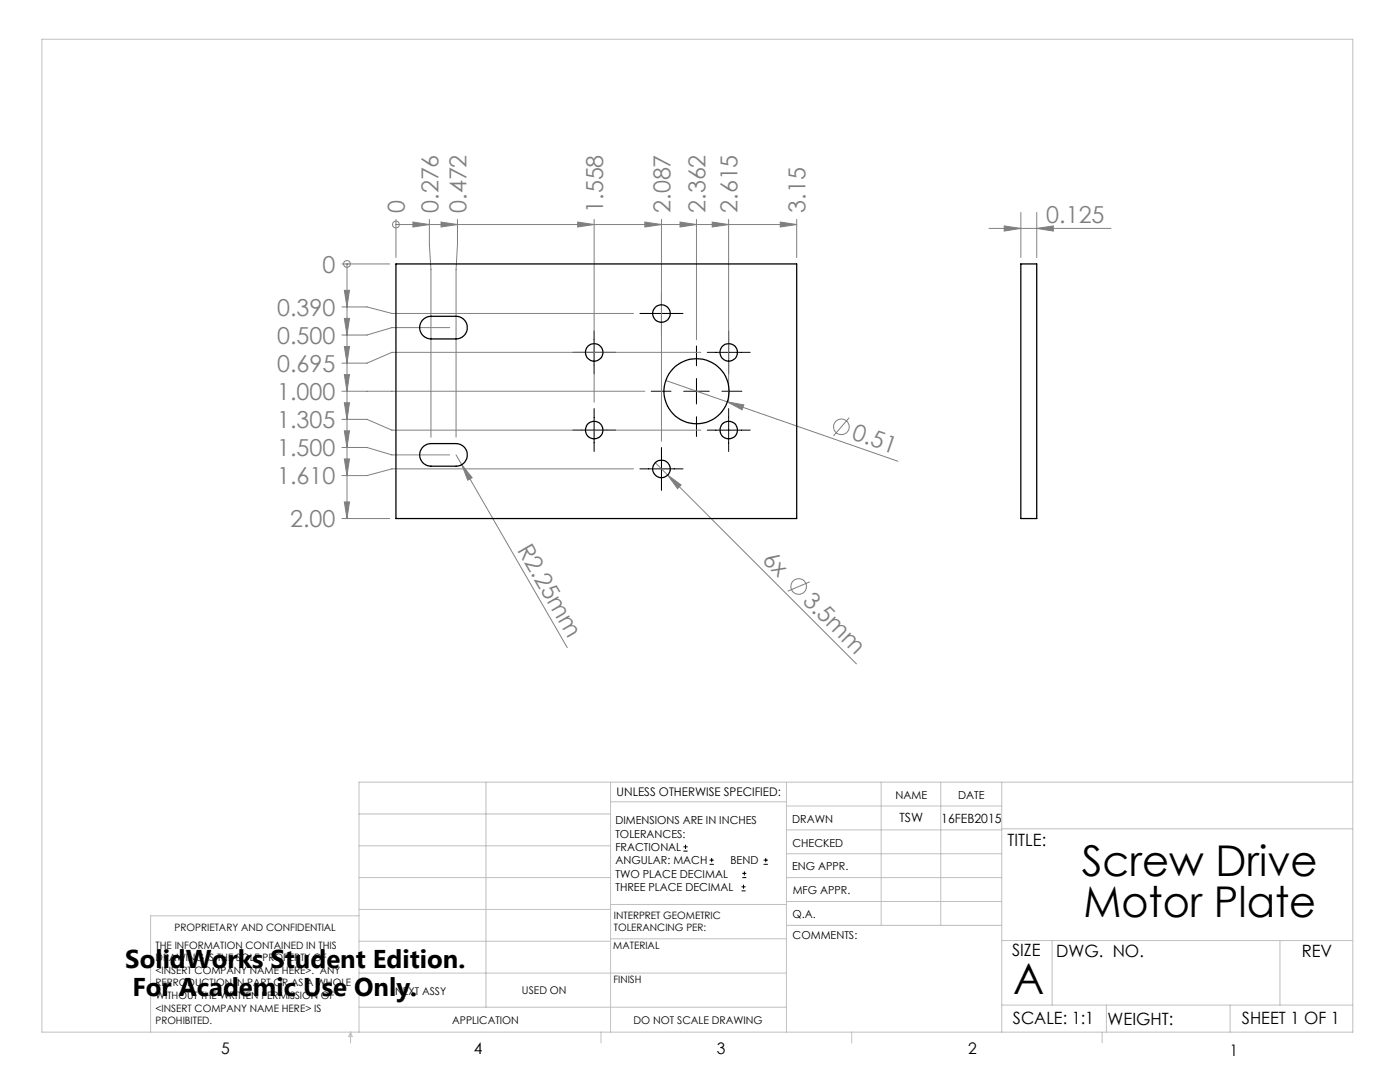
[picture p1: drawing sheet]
<svg xmlns="http://www.w3.org/2000/svg" width="279mm" height="216mm" viewBox="0 0 279 216" stroke-linecap="round" stroke-linejoin="round" font-family="sans-serif">
<g fill="none" stroke="#808080" stroke-width=".2">
<path d="M68.2 52.7h9.6M68.7 57.9h1l-.4 3.3zM69.3 52.7v50.8M69.3 52.7h.1M79 44.8h.1M79 43.8v7.6M79 44.8h80M82.4 44.3l3.3 .5-3.3 .5zM85.7 43.8v5l.3 5v33.4M88 44.3l3.3 .5-3.3 .5zM91.3 43.8v5l-.3 5v33.4M115.3 44.3l3.3 .5-3.3 .5z"/>
<path d="M118.6 43.8v36.5M128.7 44.3l3.3 .5-3.3 .5zM132 43.8v44.2M135.7 44.3l3.3 .5-3.3 .5zM139 43.8v24M142.1 44.3l3.3 .5-3.3 .5zM145.4 43.8v36.5M155.7 44.3l3.3 .5-3.3 .5zM159 43.8v7.6M197.4 45.6h24.3M200.4 45.1l3.3 .5-3.3 .5zM203.7 42.4v9"/>
<path d="M206.9 45.6l3.3-.5v1zM206.9 42.4v9M68.2 61.2h5l5 1.3h48.2M68.2 78.1h60.5M68.7 63.5h1l-.4 3.4zM68.7 69.1h1l-.4 3.4zM68.7 74.8h1l-.4 3.3zM89.7 65.4h-11.5l-5 1.5h-5M132.9 75.9l46.3 16.1M139.9 70.3h-61.7l-5 2.2h-5M68.2 83.7h5l5 2.1h61.7M68.2 89.3h5l5 1.5h11.5"/>
<path d="M68.7 80.4h1l-.4 3.3zM68.7 91.6h1l-.4 3.3zM68.7 86h1l-.4 3.3zM91 90.8l1.1 1.9M92.1 92.7l2.1 2.6-.9 .5zM92.1 92.7l21.1 36.5M126.4 93.6h-48.2l-5 1.3h-5M130.8 92.3l2.4 2.5M133.2 94.8l2.7 2-.7 .7zM133.2 94.8l37.7 37.7M145.1 80.2l3.3 .6-.3 1zM169.5 83.4l-3.2 3.6"/>
<path d="M68.2 103.5h9.6M68.7 100.2h1l-.4 3.3zM161.6 116.1l-4.4 1.9"/>
<circle cx="69.2" cy="52.7" r=".68"/>
<circle cx="79" cy="44.8" r=".69"/>
<circle cx="167.9" cy="85.2" r="1.56"/>
<circle cx="159.4" cy="117" r="1.56"/>
</g>
<g fill="none" stroke="#000" stroke-width=".2">
<path d="M132 58.3v8.6M114.3 70.3h8.6M118.6 66v8.6M127.7 62.5h8.6M130 78.1h3.9M136.5 78.1h5M139 69v4M139 75.5v5.1M141.1 70.3h8.6M144.1 78.1h4M145.4 66v8.6M114.3 85.8h8.6"/>
<path d="M118.6 81.5v8.6M127.7 93.6h8.6M132 89.3v8.6M139 83.1v4M141.1 85.8h8.6M145.4 81.5v8.6M136.4 169.8h.8M136.4 169h.8M136.8 168.6v.8M141.6 172.5h.9M141.6 171.6h.9M142 171.2v.8"/>
<path d="M148 177.8h.8M148 177h.8M148.1 175.1h.8M148.1 174.3h.8M148.4 176.5v.8M148.6 173.9v.8M152.4 172.5h.8M152.4 171.6h.8M152.8 171.2v.8"/>
</g>
<g fill="none" stroke="#c0c0c0" stroke-width=".2">
<path d="M8.4 7.8h261.6v198.2h-261.6zM97 156.1v44.9M121.8 156.1v49.9M121.8 160h35.2M157 156.1v49.9M175.9 156.1v28.5M187.7 156.1v28.5M199.9 156.1v49.9M270 156.1h-198.4v49.9M71.6 175.1h50.2M71.6 168.8h50.2M71.6 162.4h50.2"/>
<path d="M157 170.4h42.9M157 165.6h42.9M157 160.8h42.9M157 175.1h42.9M157 179.9h42.9M199.9 165.4h70.1M71.6 194.2h85.4M71.6 187.8h50.2M71.6 181.5h50.2M71.6 182.7h-41.5v23.3M121.8 187.3h35.2M121.8 180.5h35.2"/>
<path d="M157 184.6h42.9M199.9 187.7h70.1M210 187.7v12.9M255.4 187.7v12.9M70 206v2.1M70 206l.3 .8h-.7zM71.6 201h85.4M119.9 206v2.1M170 206v2.1M199.9 200.6h70.1M220 206v2.1M220.8 200.6v5.4"/>
<path d="M245.5 200.6v5.4"/>
</g>
<g fill="#808080">
<path d="M92.1 92.7l2.1 2.6-.9 .5z"/>
<path d="M133.2 94.8l2.7 2-.7 .7z"/>
<path d="M145.1 80.2l3.3 .6-.3 1z"/>
<path d="M68.7 57.9h1l-.4 3.3zM68.7 63.5h1l-.4 3.4zM68.7 69.1h1l-.4 3.4zM68.7 74.8h1l-.4 3.3zM68.7 80.4h1l-.4 3.3zM68.7 91.6h1l-.4 3.3zM68.7 86h1l-.4 3.3zM68.7 100.2h1l-.4 3.3z"/>
<path d="M128.7 44.3l3.3 .5-3.3 .5zM82.4 44.3l3.3 .5-3.3 .5zM88 44.3l3.3 .5-3.3 .5zM115.3 44.3l3.3 .5-3.3 .5zM135.7 44.3l3.3 .5-3.3 .5zM142.1 44.3l3.3 .5-3.3 .5zM155.7 44.3l3.3 .5-3.3 .5z"/>
<path d="M206.9 45.6l3.3-.5v1zM200.4 45.1l3.3 .5-3.3 .5z"/>
</g>
<g fill="none" stroke="#000" stroke-width=".25">
<path d="M79 52.7h80v50.8h-80zM203.7 52.7h3.2v50.8h-3.2zM84.6 63.6l.6-.3 .8-.2h5a2.26 2.26 0 0 1 2.2 2.3 2.26 2.26 0 0 1-2.2 2.2h-5a2.26 2.26 0 0 1-2.1-1.5 2.26 2.26 0 0 1 .7-2.5zM84.6 89l.6-.3 .8-.2h5a2.26 2.26 0 0 1 2.2 2.3 2.26 2.26 0 0 1-2.2 2.2h-5a2.26 2.26 0 0 1-2.1-1.5 2.26 2.26 0 0 1 .7-2.5z"/>
<circle cx="118.6" cy="70.3" r="1.75"/>
<circle cx="132" cy="62.6" r="1.75"/>
<circle cx="139" cy="78.1" r="6.5"/>
<circle cx="145.4" cy="70.3" r="1.75"/>
<circle cx="118.6" cy="85.8" r="1.75"/>
<circle cx="132" cy="93.6" r="1.75"/>
<circle cx="145.4" cy="85.8" r="1.75"/>
</g>
<g font-size="8.5">
<text x="215.9" y="174.9">Screw Drive</text>
<text x="216.2" y="183">Motor Plate</text>
<text x="202.2" y="198.3">A</text>
</g>
<g font-size="5.1">
<text x="25" y="193.2">SolidWorks Student Edition.</text>
<text x="26.4" y="198.8">For Academic Use Only.</text>
</g>
<g font-size="4.7" fill="#808080">
<text x="80.8" y="42.5" transform="rotate(-90 80.8 42.5)">0</text>
<text x="87.5" y="42.5" transform="rotate(-90 87.5 42.5)">0.276</text>
<text x="93.1" y="42.5" transform="rotate(-90 93.1 42.5)">0.472</text>
<text x="120.4" y="42.5" transform="rotate(-90 120.4 42.5)">1.558</text>
<text x="133.8" y="42.5" transform="rotate(-90 133.8 42.5)">2.087</text>
<text x="140.8" y="42.5" transform="rotate(-90 140.8 42.5)">2.362</text>
<text x="147.2" y="42.5" transform="rotate(-90 147.2 42.5)">2.615</text>
<text x="160.8" y="42.5" transform="rotate(-90 160.8 42.5)">3.15</text>
<text x="208.8" y="44.6">0.125</text>
<text x="64.4" y="54.4">0</text>
<text x="55.3" y="63">0.390</text>
<text x="55.3" y="68.6">0.500</text>
<text x="55.3" y="74.2">0.695</text>
<text x="55.3" y="79.8">1.000</text>
<text x="55.3" y="85.4">1.305</text>
<text x="169.8" y="87.6" transform="rotate(19 169.8 87.6)">0.51</text>
<text x="55.3" y="91">1.500</text>
<text x="55.3" y="96.7">1.610</text>
<text x="57.9" y="105.2">2.00</text>
<text x="103.1" y="109.7" transform="rotate(60 103.1 109.7)">R2.25mm</text>
<text x="152" y="112" transform="rotate(45 152 112)">6x</text>
<text x="160" y="120" transform="rotate(45 160 120)">3.5mm</text>
</g>
<g font-size="3.4">
<text x="201.1" y="168.8">TITLE:</text>
<text x="202" y="190.8">SIZE</text>
<text x="210.8" y="190.9">DWG. NO.</text>
<text x="259.8" y="191">REV</text>
<text x="202.1" y="204.4">SCALE: 1:1</text>
<text x="221" y="204.5">WEIGHT:</text>
<text x="247.8" y="204.4">SHEET 1 OF 1</text>
</g>
<g font-size="3.2">
<text x="44.2" y="210.4">5</text>
<text x="94.6" y="210.3">4</text>
<text x="143.1" y="210.4">3</text>
<text x="193.2" y="210.3">2</text>
<text x="245.4" y="210.6">1</text>
</g>
<g font-size="2.5">
<text x="179.5" y="164.1">TSW</text>
<text x="187.9" y="164.2">16FEB2015</text>
</g>
<text font-size="2.4" x="123.1" y="158.9">UNLESS OTHERWISE SPECIFIED:</text>
<g font-size="2.2">
<text x="178.7" y="159.4">NAME</text>
<text x="191.2" y="159.4">DATE</text>
<text x="122.8" y="164.5">DIMENSIONS ARE IN INCHES</text>
<text x="122.8" y="167.1">TOLERANCES:</text>
<text x="158.1" y="164.2">DRAWN</text>
<text x="122.8" y="169.8">FRACTIONAL</text>
<text x="122.8" y="172.5">ANGULAR: MACH</text>
<text x="145.8" y="172.5">BEND</text>
<text x="158.1" y="173.7">ENG APPR.</text>
<text x="158.2" y="169.1">CHECKED</text>
<text x="122.8" y="175.1">TWO PLACE DECIMAL</text>
<text x="122.8" y="177.8">THREE PLACE DECIMAL</text>
<text x="158.2" y="178.4">MFG APPR.</text>
<text x="158.2" y="183.2">Q.A.</text>
<text x="158.2" y="187.4">COMMENTS:</text>
</g>
<g font-size="2.1">
<text x="78.8" y="198.5">NEXT ASSY</text>
<text x="104.2" y="198.4">USED ON</text>
<text x="90.2" y="204.3">APPLICATION</text>
<text x="126.4" y="204.3">DO NOT SCALE DRAWING</text>
</g>
<g font-size="2">
<text x="34.8" y="185.7">PROPRIETARY AND CONFIDENTIAL</text>
<text x="122.5" y="183.3">INTERPRET GEOMETRIC</text>
<text x="122.5" y="185.9">TOLERANCING PER:</text>
<text x="31.1" y="189.3">THE INFORMATION CONTAINED IN THIS</text>
<text x="31.1" y="191.8">DRAWING IS THE SOLE PROPERTY OF</text>
<text x="122.4" y="189.4">MATERIAL</text>
<text x="31.1" y="194.3">&lt;INSERT COMPANY NAME HERE&gt;. ANY</text>
<text x="31.1" y="196.8">REPRODUCTION IN PART OR AS A WHOLE</text>
<text x="122.4" y="196.2">FINISH</text>
<text x="31.1" y="199.4">WITHOUT THE WRITTEN PERMISSION OF</text>
<text x="31.1" y="201.9">&lt;INSERT COMPANY NAME HERE&gt; IS</text>
<text x="31.1" y="204.4">PROHIBITED.</text>
</g>
</svg>
